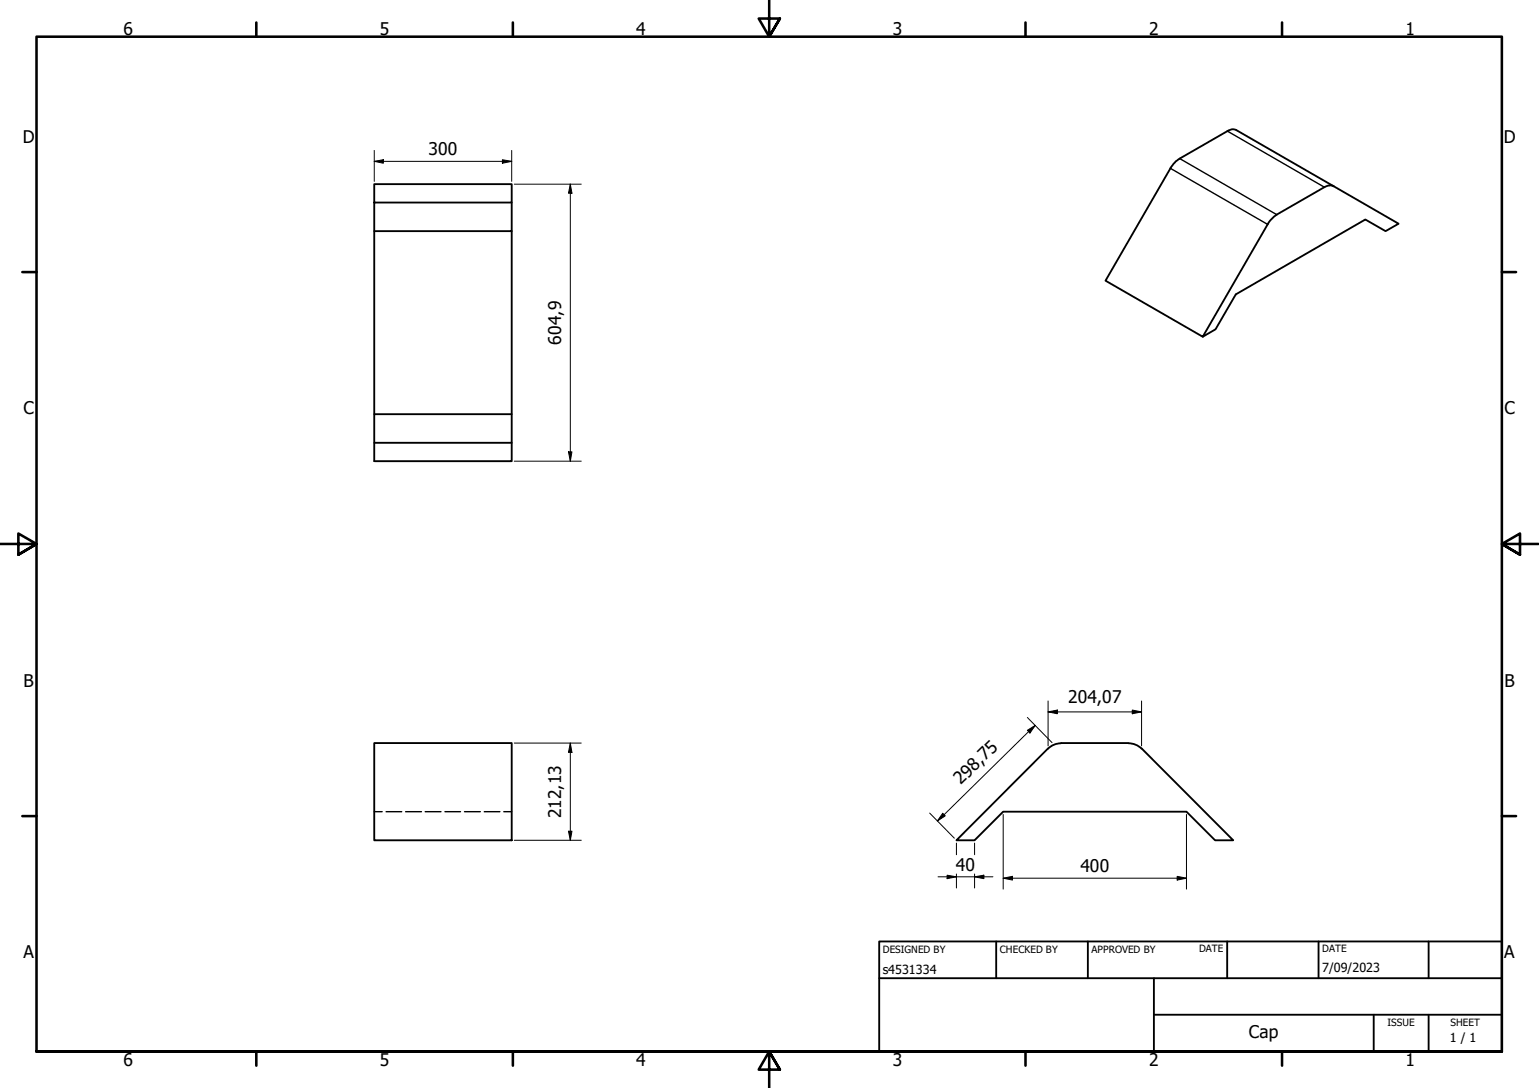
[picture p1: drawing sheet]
<svg xmlns="http://www.w3.org/2000/svg" width="420mm" height="297mm" viewBox="0 0 420 297" stroke-linecap="round" stroke-linejoin="round" font-family="sans-serif">
<!-- layer: Hidden (ISO) -->
<path d="M102.2 221.6h2.1M105.4 221.6h4.3M110.7 221.6h4.4M116.1 221.6h4.3M121.5 221.6h4.2M126.8 221.6h4.3M132.2 221.6h4.3M137.5 221.6h2.2" fill="none" stroke="#000" stroke-width=".38"/>
<!-- layer: Visible (ISO) -->
<path d="M102.2 55.3h37.5v-5h-37.5v75.6h37.5v-5M139.7 55.3v7.8h-37.5M321 44.1l14.1-8.3a2.26 2.26 0 0 1 2.5-.3l26.5 15.3a2.8 2.8 0 0 0-2.5 .3l-13 7.5-2 1.8-18.2 31.5-26.6-15.3 18-31.1zM364.1 50.8l17.7 10.3-3.5 2-5.6-3.2-35.3 20.5-5.5 9.5-3.5 2M139.7 63.1v50M102.2 113.1h37.5v7.8h-37.5M102.2 202.9h37.5v26.5h-37.5zM286.1 204.3l-25 25.1h5l7.8-7.8h50l7.8 7.8h5l-25-25.1M289.7 202.9l-2.2 .5-1.4 1M289.7 202.9h18.4M308.1 202.9l1.7 .3 1.9 1.2" fill="none" stroke="#000" stroke-width=".51"/>
<!-- layer: Visible Narrow (ISO) -->
<path d="M335.1 35.8l26.5 15.3M319.5 46l26.6 15.3M322.1 43.3l26.5 15.3" fill="none" stroke="#000" stroke-width=".38"/>
<!-- layer: Border (ISO) -->
<g fill="none" stroke="#000" stroke-width=".7">
<path d="M70 6.1v3.9M140 6.1v3.9M210 0v10l-2.9-4.9h5.8l-2.9 4.9 2.9-4.9M280 6.1v3.9M350 6.1v3.9M6.1 74.3h3.9M410 74.3h3.9M0 148.5h10l-5-2.8v5.7l5-2.9-5 2.9M420 148.5h-10l5-2.8v5.7l-5-2.9 5 2.9M6.1 222.8h3.9M410 222.8h3.9M10 287.1v-277.1h400v277.1h-400h400"/>
<path d="M70 287.1v3.8M140 287.1v3.8M212.9 292l-2.9-4.9 2.9 4.9h-5.8l2.9-4.9v9.9M280 287.1v3.8M350 287.1v3.8"/>
</g>
<!-- layer: Title (ISO) -->
<path d="M240 257h170v30.1h-170zM272 257v10.1M297 257v10.1M335 257v10.1M360 257v10.1M390 257v10.1M240 267.1h170M315 277h95M315 267.1v20M375 277v10.1M390 277v10.1" fill="none" stroke="#000" stroke-width=".51"/>
<!-- layer: Dimension (ISO) -->
<g fill="none" stroke="#000" stroke-width=".27">
<path d="M102.2 44.1l2.4-.5v1zM102.2 44.1h37.5M102.2 41.1v8.4M137.2 43.6l2.5 .5-2.5 .5zM139.7 41.1v8.4M140.4 50.3h18.3M155.7 50.3l.4 2.5h-.9zM155.7 50.3v75.6M140.4 125.9h18.3M155.2 123.4h.9l-.4 2.5zM280.5 199.4l2.1-1.4-1.4 2.1zM280.5 195.9l6.7 6.8"/>
<path d="M282.6 198l-26.7 26.1M286.1 194.4l2.6-.5v1zM286.1 194.4h25.6M286.1 191.4v12.2M309.1 193.9l2.6 .5-2.6 .5zM311.7 191.4v12.2M140.4 202.9h18.3M155.7 202.9l.4 2.5h-.9zM155.7 202.9v26.5M140.4 229.4h18.3M155.2 226.9h.9l-.4 2.5zM253.8 222l6.7 6.8"/>
<path d="M256.1 239.4h15M257.4 222l.7 .7-2.2 1.4zM258.6 238.9l2.5 .5-2.5 .5zM261.1 230.2v3.1M261.1 238.6v3.8M266.1 239.4l2.5-.5v1zM266.1 230.2v3.1M266.1 238.6v3.8M273.9 239.8l2.5-.5v1zM273.9 239.8h50M273.9 222.4v20.3M321.4 239.3l2.5 .5-2.5 .5z"/>
<path d="M323.9 222.4v20.3"/>
</g>
<g fill="#000">
<path d="M102.2 44.1l2.4-.5v1z" fill-rule="evenodd"/>
<path d="M137.2 43.6l2.5 .5-2.5 .5z" fill-rule="evenodd"/>
<path d="M155.7 50.3l.4 2.5h-.9z" fill-rule="evenodd"/>
<path d="M155.2 123.4h.9l-.4 2.5z" fill-rule="evenodd"/>
<path d="M286.1 194.4l2.6-.5v1z" fill-rule="evenodd"/>
<path d="M309.1 193.9l2.6 .5-2.6 .5z" fill-rule="evenodd"/>
<path d="M155.7 202.9l.4 2.5h-.9z" fill-rule="evenodd"/>
<path d="M280.5 199.4l2.1-1.4-1.4 2.1z" fill-rule="evenodd"/>
<path d="M155.2 226.9h.9l-.4 2.5z" fill-rule="evenodd"/>
<path d="M257.4 222l.7 .7-2.2 1.4z" fill-rule="evenodd"/>
<path d="M258.6 238.9l2.5 .5-2.5 .5z" fill-rule="evenodd"/>
<path d="M266.1 239.4l2.5-.5v1z" fill-rule="evenodd"/>
<path d="M273.9 239.8l2.5-.5v1z" fill-rule="evenodd"/>
<path d="M321.4 239.3l2.5 .5-2.5 .5z" fill-rule="evenodd"/>
</g>
<g font-size="4.8">
<text x="33.7" y="9.6">6</text>
<text x="103.7" y="9.6">5</text>
<text x="173.7" y="9.6">4</text>
<text x="243.7" y="9.6">3</text>
<text x="313.7" y="9.6">2</text>
<text x="383.7" y="9.6">1</text>
<text x="6.2" y="38.9">D</text>
<text x="410.5" y="38.9">D</text>
<text x="117" y="42.4">300</text>
<text x="153.2" y="94.1" transform="rotate(-90 153.2 94.1)">604,9</text>
<text x="6.4" y="113.1">C</text>
<text x="410.7" y="113.1">C</text>
<text x="6.4" y="187.4">B</text>
<text x="291.6" y="191.9">204,07</text>
<text x="410.7" y="187.4">B</text>
<text x="262.3" y="214.4" transform="rotate(-44 262.3 214.4)">298,75</text>
<text x="153.2" y="223.4" transform="rotate(-90 153.2 223.4)">212,13</text>
<text x="261" y="237.7">40</text>
<text x="295" y="238.1">400</text>
<text x="6.4" y="261.7">A</text>
<text x="410.7" y="261.7">A</text>
<text x="340.9" y="283.3">Cap</text>
<text x="33.7" y="290.9">6</text>
<text x="103.7" y="290.9">5</text>
<text x="173.7" y="290.9">4</text>
<text x="243.7" y="290.9">3</text>
<text x="313.7" y="290.9">2</text>
<text x="383.7" y="290.9">1</text>
</g>
<g font-size="3.4">
<text x="241" y="266">s4531334</text>
<text x="361" y="265.5">7/09/2023</text>
<text x="395.9" y="284.6">1 / 1</text>
</g>
<g font-size="2.7">
<text x="241" y="260.1">DESIGNED BY</text>
<text x="273" y="260.1">CHECKED BY</text>
<text x="298" y="260.1">APPROVED BY</text>
<text x="327.3" y="260">DATE</text>
<text x="361" y="260">DATE</text>
<text x="378.8" y="280.1">ISSUE</text>
<text x="396" y="280.1">SHEET</text>
</g>
</svg>
